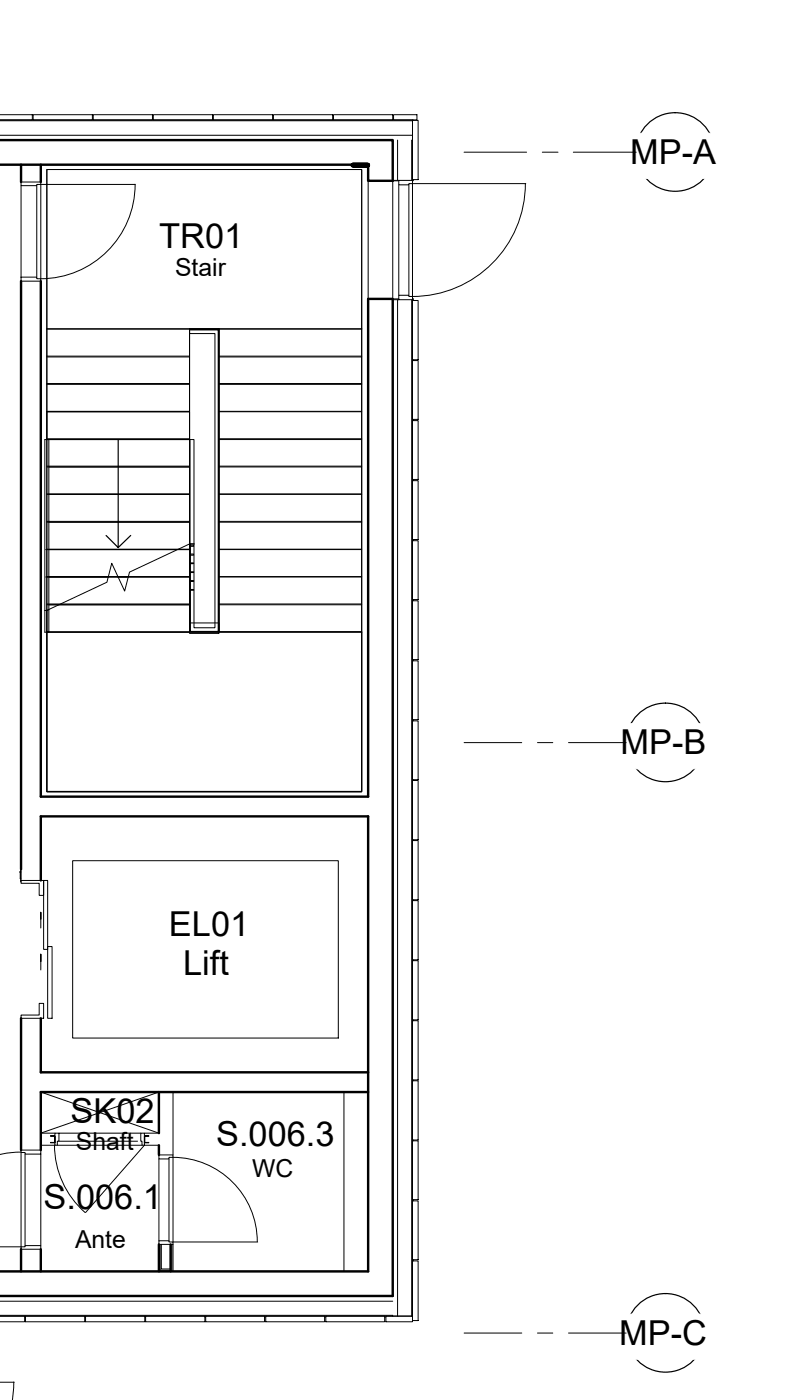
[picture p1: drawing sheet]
<svg xmlns="http://www.w3.org/2000/svg" width="83mm" height="147mm" viewBox="0 0 83 147" stroke-linecap="round" stroke-linejoin="round" font-family="sans-serif">
<!-- layer: A-WALL -->
<g fill="none" stroke="#000" stroke-width=".25">
<path d="M0 14.7h41.2v4.3h-2.5v-1.7h-38.7M2.2 17.3v1.8M4.3 17.3v1.8M2.2 29.5v61.8M4.3 29.5v54.2h34.4v-52.3h2.5v104.7h-41.3M4.3 92.5v-6.7h34.4v47.7h-38.7M2.2 107v13.8M4.3 107v5.6h34.4M16.7 114.7v4.3M38.7 114.7h-34.4v6.1M2.2 131.2v2.3M4.3 131.2v2.3"/>
<path d="M16.7 120.3v1M16.7 130.7v2.8M17.9 130.7v2.6M17.9 133.4v.1"/>
</g>
<!-- layer: A-DOOR -->
<g fill="none" stroke="#000" stroke-width=".11">
<path d="M2.2 19.1h2.1v.3h-.4v.1h-1.7zM2.2 19.5v9.6M3.9 19.5v9.6M14.2 19.4a9.9 9.9 0 0 1-9.9 9.9M14.2 19.4h-9.9v9.9M41.9 18.9h1.4v.4h-.4v.1h-1zM41.9 19.4v11.6M42.9 19.4v11.6M43.3 19.4v11.7M55.2 19.3a11.9 11.9 0 0 1-11.9 11.8M55.2 19.3h-11.9v11.8M2.2 29.1h1.7v.2h.4v.2h-2.1z"/>
<path d="M41.9 31h1v.1h.4v.4h-1.4zM2.1 91.6h.1M2.1 91.6v.7M2.1 92.3h.1M2.2 91.6h.1M2.2 92.3h.1M2.2 92.5v-1.2v1.3M2.2 92.5h2.4v1.5h-.5v-1.2h-1.9zM4.3 96.5v-.7v.7M4.3 95.8v1.7M4.6 92.5h.4v7.2h-.4zM5 99.4h.5v7.6h-.5z"/>
<path d="M7.6 90.4h27.9v18.6h-27.9zM2.2 106.6h1.9v-1.2h.5v1.6h-2.4zM4.3 101v-.8v.8M4.3 100.2v1.7M5.3 119.3h.5v.7h-.5h.5v-.7zM6.2 119h-.4v1.3h.2v-.4h.2v-.9h8.6M6.2 119.9h8.2M14.8 119h.4v1.3h-.3v-.4h-.1zM15.2 119.3h.4h-.4v.7h.4h-.4zM2.2 121l-1.3 .1-1 .2M2.2 120.8h2.1v.4h-1.7v-.1h-.4zM2.2 131h.4v-.2h1.7v.4h-2.1z"/>
<path d="M2.2 121.1v9.9h-2.2M2.6 121.2v9.6M4.3 121.2v9.6M5.7 120.3a9.4 9.4 0 0 0 3.2 7.1M6 120.3h8.9M15.2 120.3l-6.2 7.1M16.7 121.3h1.5v.3h-.5v.1h-1zM16.7 130.3h1v.2h.5v.2h-1.5zM16.7 121.7v8.6M17.7 121.7v8.6M18.1 121.6a8.9 8.9 0 0 1 8.9 8.8M18.2 121.6v8.9h8.9"/>
<path d="M-.1 145.2h1.6M1.4 145.2l-.1 1.9"/>
</g>
<!-- layer: S-FNDN -->
<g fill="none" stroke="#000" stroke-width=".11">
<path d="M3.4 12.6h.1M9.7 12.6h.1M16 12.6h.1M22.3 12.6h.1M28.6 12.6h.1M34.9 12.6h.1M41.2 19h.7M41.2 12.6h.1M43.4 18.9v.1h-.1M43.4 12.6h.1M41.2 31.4h.7M43.3 31.4h.1v.2"/>
<path d="M43.4 37.8v.1M43.4 44.1v.1M43.4 50.4v.1M43.4 56.7v.1M43.4 63v.1M43.4 69.3v.1M43.4 75.6v.1M43.4 81.9v.1M43.4 88.2v.1M43.4 94.5v.1M43.4 100.8v.1M43.4 107.1v.1"/>
<path d="M43.4 113.4v.1M43.4 119.7v.1M2.6 138.3h.1M8.9 138.3h.1M15.2 138.3h.1M21.5 138.3h.1M27.8 138.3h.1M34.1 138.3h.1M40.4 138.3h.1M43.3 138.3h.1M43.4 126v.1M43.4 132.3v.1"/>
</g>
<!-- layer: A-WALL-FNSH -->
<path d="M0 12.6h43.3v.1h-43.3M43.2 18.9v-4.2h.1v4.2M43.2 31.5v106.7h.1v-106.7M18.2 114.7v6.6M36.1 114.7v18.8M0 138.2h41.2h-41.3M4.3 120.3h1.5M15.2 120.3h1.5M18.2 130.7v2.8" fill="none" stroke="#000" stroke-width=".11"/>
<!-- layer: A-WALL -->
<g fill="none" stroke="#000" stroke-width=".11">
<path d="M0 14.2h43.3M41.2 18.9h.7M41.7 14.7v4.2M43.3 12.7v2M41.2 31.5h.7M41.7 31.5v106.7M4.3 119h1.5M15.2 119h1.5M-.1 136.7h41.3M16.8 130.7v2.7h1.1M16.9 130.7v2.6h1M18 130.7v2.8"/>
<path d="M41.2 138.2h2"/>
</g>
<!-- layer: A-DOOR-OPNG -->
<path d="M38.7 19v12.4M41.2 19v12.4" fill="none" stroke="#000" stroke-width=".11"/>
<!-- layer: S-STRS-MBND -->
<g fill="none" stroke="#000" stroke-width=".11">
<path d="M4.9 17.8h33.1v16.8h-33.1zM4.9 34.5v-16.7h33.1v16.7M4.9 34.5h33.1M4.9 34.5v31.9M4.9 37.4h15M4.9 37.5h15M19.9 34.5v32h3.1v-.1M23 34.5v31.9M23 37.4h15M23 37.5h15M38 34.5v31.9M4.9 57.7h15"/>
<path d="M4.9 54.8h15M4.9 51.9h15M4.9 49h15M4.9 46.1h15M4.9 43.2h15M4.9 40.3h15M4.9 46.2h15M4.9 40.4h15M19.9 57.1l-6.3 3-.5 2-1.4-2.9-.5 2-6.3 2.9M23 57.7h15M23 54.8h15M23 51.9h15"/>
<path d="M23 49h15M23 46.1h15M23 43.2h15M23 40.3h15M23 46.2h15M23 40.4h15M4.9 66.4v16.8h33.1v-16.8M4.9 66.4h33.1M4.9 63.4h15M4.9 60.6h15M4.9 63.5h15M19.9 66.4h-15v16.8h33.1v-16.8h-15"/>
<path d="M19.9 65.4h3.1v1M23 66.4h15v16.7h-33.1v-16.7M23 63.4h15M23 60.6h15M23 63.5h15"/>
</g>
<!-- layer: S-STRS -->
<path d="M4.9 46.2v-3h15v13.9M5.1 57.7h13.5M5.1 54.8h14.8M5.1 51.9h14.8M5.1 49h14.8M5.1 46.2h14.8M4.9 64.1h.1M5.1 63.5h1.1M5.1 60.6h6.3M12.4 60.6h1.1" fill="none" stroke="#000" stroke-width=".11"/>
<!-- layer: A-FLOR-HRAL -->
<path d="M4.7 46.2h.4v17.8l-.2 .1h-.2zM19.9 57.1h.5M19.9 46.2h.5v10.9h-.5zM20 57.3h.3v.1h-.3zM20 58.2h.3v.1h-.3zM20 59.1h.3v.1h-.3zM20 60.1h.3h-.3zM20 61h.3v.1h-.3zM20 61.9h.3v.1h-.3z" fill="none" stroke="#000" stroke-width=".11"/>
<!-- layer: A-FLOR-HRAL-MBND -->
<path d="M19.9 57.1v9.3h3.1v-31.8h-3.1v.1h3v31.6h-2.9v-9.2M19.9 57.1v9.3h3.1v-31.8h-3.1v.4h2.7v30.9h-2.2v-8.8M5.1 64v2.4h-.4v-2.3" fill="none" stroke="#000" stroke-width=".11"/>
<!-- layer: A-GLAZ-CURT -->
<g fill="none" stroke="#000" stroke-width=".11">
<path d="M0 12h3.4v.6h-3.4M3.5 12h6.2v.6h-6.2zM9.8 12h6.2v.6h-6.2zM16.1 12h6.2v.6h-6.2zM22.4 12h6.2v.6h-6.2zM28.7 12h6.2v.6h-6.2zM35 12h6.2v.6h-6.2zM41.3 12h2.5v.6h-2.5zM43.3 12.6h.6v6.3h-.6zM43.3 37.9h.6v6.2h-.6zM43.3 31.6h.6v6.2h-.6zM43.3 56.8h.6v6.2h-.6z"/>
<path d="M43.3 50.5h.6v6.2h-.6zM43.3 44.2h.6v6.2h-.6zM43.3 75.7h.6v6.2h-.6zM43.3 69.4h.6v6.2h-.6zM43.3 63.1h.6v6.2h-.6zM43.3 94.6h.6v6.2h-.6zM43.3 88.3h.6v6.2h-.6zM43.3 82h.6v6.2h-.6zM43.3 119.8h.6v6.2h-.6zM43.3 113.5h.6v6.2h-.6zM43.3 107.2h.6v6.2h-.6zM43.3 100.9h.6v6.2h-.6z"/>
<path d="M0 138.2h2.6v.6h-2.6M2.7 138.2h6.2v.6h-6.2zM9 138.2h6.2v.6h-6.2zM15.3 138.2h6.2v.6h-6.2zM21.6 138.2h6.2v.6h-6.2zM27.9 138.2h6.2v.6h-6.2zM34.2 138.2h6.2v.6h-6.2zM40.5 138.2h2.8v.6h-2.8zM43.3 126.1h.6v6.2h-.6zM43.3 132.4h.6v6.3h-.6z"/>
</g>
<!-- layer: S-STRS-ANNO -->
<path d="M12.4 46.2v11.3l-1.3-1.3M13.7 56.2l-1.3 1.3" fill="none" stroke="#000" stroke-width=".13"/>
<!-- layer: A-DETL-THIN -->
<path d="M4.8 57.7h13.8M4.8 60.6h6.5M12.4 60.6h1" fill="none" stroke="#000" stroke-width=".11"/>
<!-- layer: A-DETL -->
<path d="M37 17.3h1.6h-1.6" fill="none" stroke="#000" stroke-width=".51"/>
<path d="M4.3 114.7l12.4 4.3M16.7 114.7l-12.4 4.3" fill="none" stroke="#000" stroke-width=".11"/>
<!-- layer: S-GRID-IDEN -->
<g fill="none" stroke="#000" stroke-width=".13">
<circle cx="70.9" cy="16" r="4.1"/>
<circle cx="69.9" cy="78" r="4.1"/>
<circle cx="69.9" cy="140" r="4.1"/>
</g>
<g fill="#fff" stroke="#fff" stroke-width=".11">
<path d="M65.8 14v4.7l12.1-4.7zM65.8 18.7l12.1-4.7v4.7z"/>
<path d="M64.8 76v4.8l12.1-4.8zM64.8 80.8l12.1-4.8v4.8z"/>
<path d="M64.7 138v4.8l12.4-4.8zM64.7 142.8l12.4-4.8v4.8z"/>
</g>
<!-- layer: S-GRID -->
<path d="M48.7 16h6.6M56.9 16h1.7M60.2 16h6.6M48.7 78h6.1M56.4 78h1.6M59.7 78h6.1M48.7 140h6.1M56.4 140h1.6M59.7 140h6.1" fill="none" stroke="#000" stroke-width=".11"/>
<g font-size="3.6">
<text x="66.2" y="17.2">MP-A</text>
<text x="16.7" y="26">TR01</text>
<text x="65.2" y="79.2">MP-B</text>
<text x="17.7" y="98.3">EL01</text>
<text x="19.2" y="102.4">Lift</text>
<text x="7.4" y="118">SK02</text>
<text x="22.7" y="120.4">S.006.3</text>
<text x="4.6" y="127">S.006.1</text>
<text x="65" y="141.3">MP-C</text>
</g>
<g font-size="2.6">
<text x="18.4" y="29">Stair</text>
<text x="8" y="120.8">Shaft</text>
<text x="26.5" y="123.7">WC</text>
<text x="7.9" y="131.1">Ante</text>
</g>
</svg>
